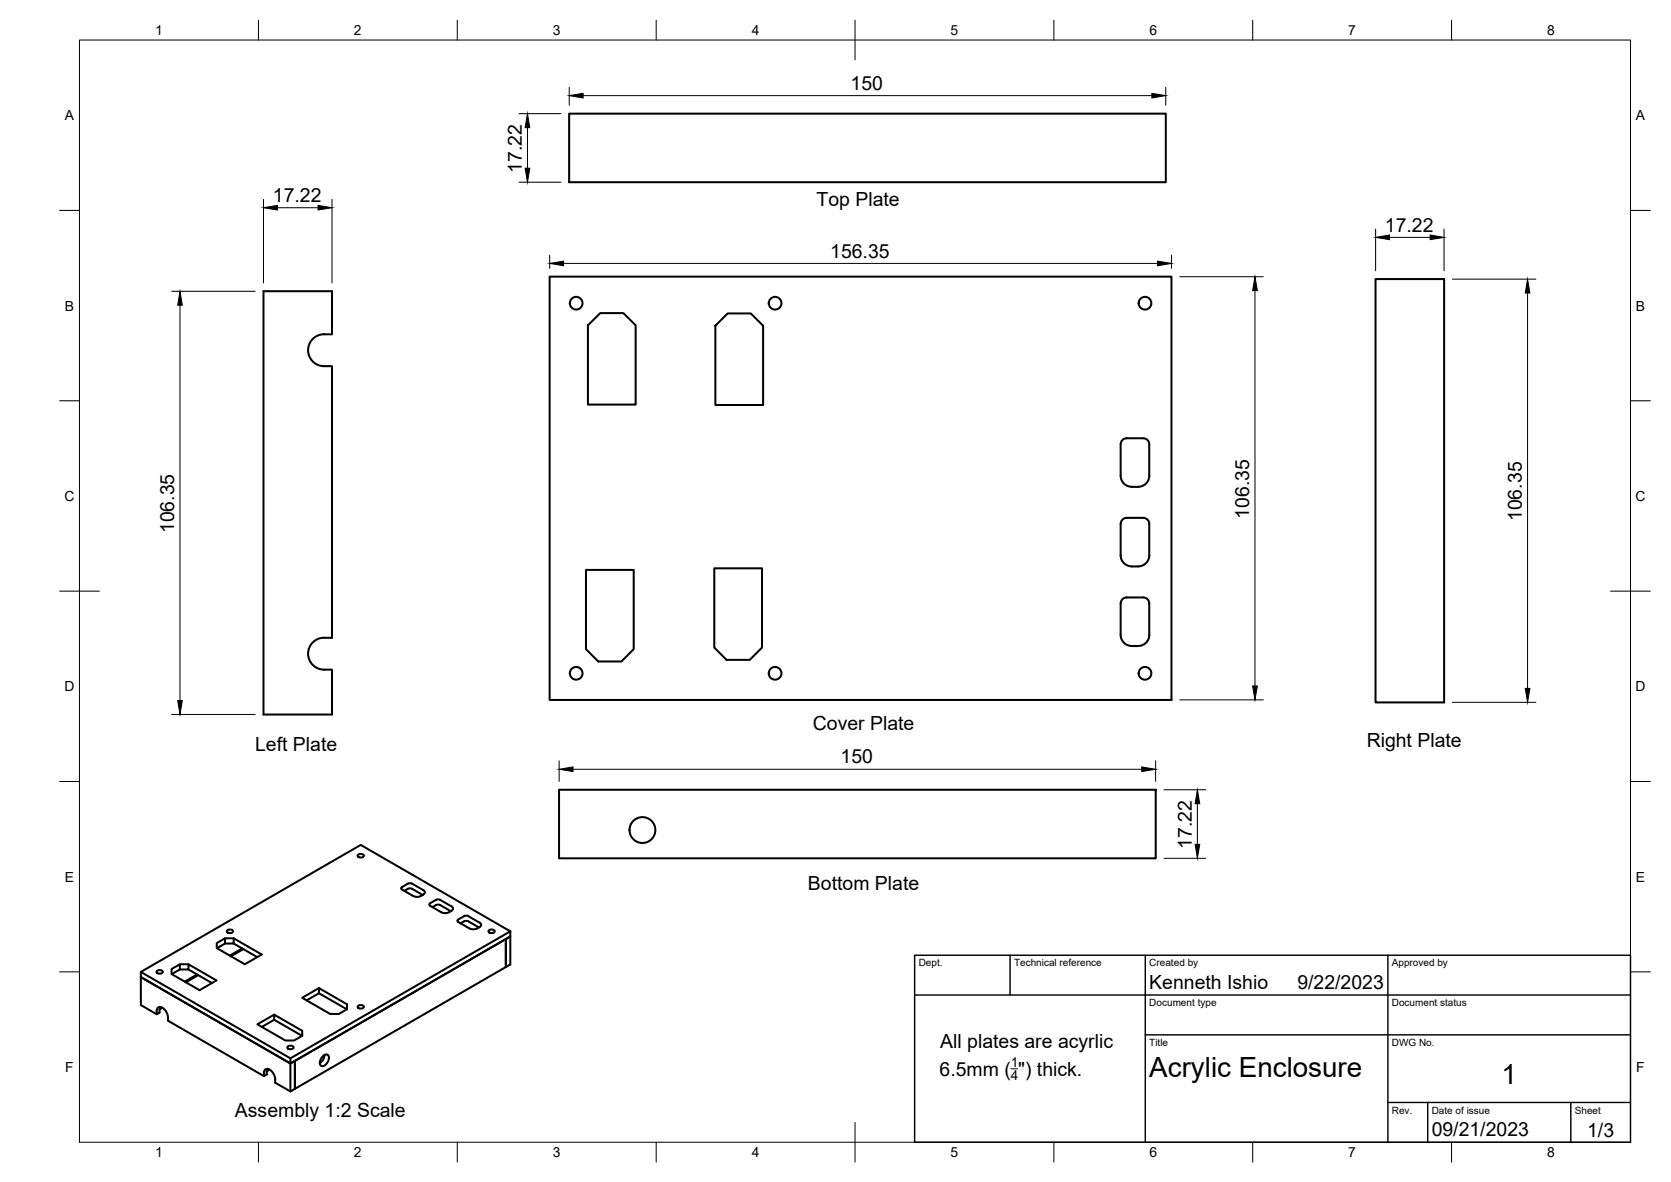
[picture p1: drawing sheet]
<svg xmlns="http://www.w3.org/2000/svg" width="420mm" height="297mm" viewBox="0 0 420 297" stroke-linecap="round" stroke-linejoin="round" font-family="sans-serif">
<!-- layer: Visible -->
<g fill="none" stroke="#000" stroke-width=".51">
<path d="M143.1 28.6h150v17.2h-150zM138.2 69.5h156.4v106.4h-156.4zM345.9 70.1h17.2v106.4h-17.2zM81.5 84h2v-10.8h-17.2v106.4h17.2v-11.3a5.5 5.5 0 0 1-4.9-1.2 4 4 0 0 1-.8-4.4 4 4 0 0 1 3.7-2.4M81.5 84a4 4 0 0 0-4 4 4 4 0 0 0 4 4h2v68.3h-2M147.8 81.8l3.1-3.1h5.8l3.1 3.1v19.9h-12zM179.9 81.9l3.1-3.1h5.8l3.1 3.1v19.9h-12zM281.8 111.6v7.9M281.8 119.5a2.84 2.84 0 0 0 2.8 2.9 4 4 0 0 0 3.8-1.1l.5-1.1 .1-.7M283.3 110.1h4.2a1.49 1.49 0 0 1 1.5 1.5v7.9M283.3 110.1a1.49 1.49 0 0 0-1.5 1.5M281.8 131.6v7.9a2.8 2.8 0 0 0 2.8 2.8"/>
<path d="M283.3 130.1h4.2a1.49 1.49 0 0 1 1.5 1.5v7.9a2.8 2.8 0 0 1-2.8 2.8M283.3 130.1a1.49 1.49 0 0 0-1.5 1.5M147.3 143.2h12v19.9l-3 3.1h-5.9l-3.1-3.1zM179.6 142.8h12v19.9l-3.1 3.1h-5.8l-3.1-3.1zM281.8 151.6v7.9a2.8 2.8 0 0 0 2.8 2.8M283.3 150.1h4.2a1.49 1.49 0 0 1 1.5 1.5v7.9a2.8 2.8 0 0 1-2.8 2.8M283.3 150.1a1.49 1.49 0 0 0-1.5 1.5M284.6 142.4h1.6M284.6 162.4h1.6M140.6 198.5h150v17.2h-150zM90 214.9a.82 .82 0 0 1 .8-.3 .82 .82 0 0 1 .6 .6 .82 .82 0 0 1-.8 .3 .82 .82 0 0 1-.6-.6zM56.6 235.8l-2.1 1.2v1.3l7.1 4 4.2-2.4-7-4.1v1.3h-2.2"/>
<path d="M57.1 233.9a.82 .82 0 0 1 .8-.4 .82 .82 0 0 1 .7 .7 .82 .82 0 0 1-.9 .3 .82 .82 0 0 1-.6-.6zM58.8 235.8h-2.2v1.3l-2.1 1.2M58.8 237.1l5.9 3.4M60.9 238.3l-3.1 1.8M61.2 238.5l-3.1 1.8M102.6 223.4l-.9 .5M102.6 222.1l-1.5 .8M102.6 222.1l.5-.2 .5 .2 2.8 1.6a.61 .61 0 0 1 .4 .5 .61 .61 0 0 1-.4 .6 2.3 2.3 0 0 1-2.5 .4l-2.8-1.7-.2-.4 .2-.2M102.6 223.4l.5-.2 .5 .2 2.7 1.5M108.7 228a1.9 1.9 0 0 1 1.7-.7l2.9 1.7M109.6 226.2l-1.5 .8-.1 .4 3.3 2 .9 .1 .7-.3M109.6 226.1l.6-.1 .5 .1"/>
<path d="M110.7 226.2l2.8 1.6M113.5 228.9l-.6 .3M113.5 227.7a.61 .61 0 0 1 .4 .6 .61 .61 0 0 1-.4 .6M116.7 230.2l-1.5 .9-.2 .4 3 1.8M116.7 231.5l-.9 .5M116.7 231.5l.5-.1 .6 .1 2.6 1.6M116.7 230.2l.5-.1 .6 .1M117.8 230.2l2.8 1.6a.61 .61 0 0 1 .4 .6 .61 .61 0 0 1-.4 .6l-.6 .3M118 233.3l1.2 .2 .8-.2M122.9 233.9a.82 .82 0 0 1 .8-.4 .82 .82 0 0 1 .6 .7 .82 .82 0 0 1-.8 .3 .82 .82 0 0 1-.6-.6zM127.2 236l1.1-.7v7.1l-1.1 .6zM128.3 234v1.3l-55.3 32v7"/>
<path d="M35.4 244.2l55.3-31.9 37.6 21.7-55.3 32zM35.4 244.2v1.3l37.6 21.8v-1.3M39.4 254.9a1.45 1.45 0 0 1 .6-1.8 2.61 2.61 0 0 1 2.2 2.6M39.4 244.1a.82 .82 0 0 1 .9-.4 .82 .82 0 0 1 .6 .7 .82 .82 0 0 1-.9 .3 .82 .82 0 0 1-.6-.6zM40.5 253.4l-.4 .2v.9l-.7 .4-4-2.3v-7.1l37.6 21.8 1.1-.7v7l-1.1 .7-3.8-2.2a2.87 2.87 0 0 0-2.2-3.5 1.45 1.45 0 0 0-.6 1.8M40.6 253.1l-.1 .3M42.2 255.7v.8l24.2 13.9 .7-.4v-.8l.4-.2M45.2 242.3l-2.1 1.2v1.3l7.1 4 4.2-2.4-7-4.1v1.3h-2.2M47.4 242.3h-2.2v1.3l-2 1.2M47.4 243.6l5.9 3.4M49.6 244.9l-3.2 1.8M49.8 245.1l-3.1 1.8"/>
<path d="M65.8 258.1l3.1-1.8v-1.3l7.1 4v1.3M68.9 255l-4.2 2.4 7.1 4.1h2.1l2.1-1.2M68.9 256.3l7.1 4M77.1 251.4l3.1-1.8v-1.3l7 4.1v1.2M80.2 248.3l-4.2 2.4 7 4.1h2.2l2-1.2M80.2 249.6l7 4M90 252.9a.82 .82 0 0 1 .8-.4 .82 .82 0 0 1 .6 .7 .82 .82 0 0 1-.8 .3 .82 .82 0 0 1-.6-.6zM67.5 268.7v.3M72.3 263.1a.82 .82 0 0 1 .8-.4 .82 .82 0 0 1 .7 .7 .82 .82 0 0 1-.9 .3 .82 .82 0 0 1-.6-.6zM74.1 266.6l53.1-30.6v7l-53.1 30.6zM81.2 265.4a.84 .84 0 0 1 1.5 0 2.1 2.1 0 0 1-1.8 2.5 1.4 1.4 0 0 1 0-2.1zM81.6 265.1a2.5 2.5 0 0 1-1.2 2"/>
<circle cx="144.9" cy="76.2" r="1.6"/>
<circle cx="194.9" cy="76.2" r="1.6"/>
<circle cx="287.9" cy="76.2" r="1.6"/>
<circle cx="144.9" cy="169.2" r="1.6"/>
<circle cx="194.9" cy="169.2" r="1.6"/>
<circle cx="287.9" cy="169.2" r="1.6"/>
<circle cx="161.5" cy="208.6" r="3.2"/>
</g>
<!-- layer: BORDER -->
<g fill="none" stroke="#000" stroke-width=".25">
<path d="M20 10.1h390v276.9h-390zM65 5.1v5M115 5.1v5M165 5.1v5M215 5.1v10M265 5.1v5M315 5.1v5M365 5.1v5M15 52.9h5M410 52.9h5M15 100.7h5M410 100.7h5"/>
<path d="M15 148.6h10M405 148.6h10M15 196.4h5M410 196.4h5M15 244.2h5M410 244.2h5M65 287v5M115 287v5M165 287v5M215 282.1v9.9M265 287v5M315 287v5"/>
<path d="M365 287v5"/>
</g>
<!-- layer: TITLEBLOCK -->
<path d="M230 240.1h180v46.9h-180zM230 250h180M254 240.1v9.9M288 240.1v46.9M349 240.1v46.9M288 260.1h122M349 277.1h61M359 277.1v9.9M395 277.1v9.9" fill="none" stroke="#000" stroke-width=".36"/>
<!-- layer: FD_Dimensions -->
<g fill="none" stroke="#000" stroke-width=".25">
<path d="M130.5 28.6h10.5M132.6 32.1v10.2M143.1 21.9v4.6M146.6 24h143M293.1 21.9v4.6M66.3 50.1v21M69.8 52.2h10.2M83.5 50.1v21M130.5 45.8h10.5M345.9 57.6v10.5M349.4 59.7h10.2M363.1 57.6v10.5"/>
<path d="M43.2 73.2h21M45.3 76.7v99.4M138.2 64.1v3.3M141.7 66.2h149.4M294.6 64.1v3.3M296.7 69.5h20.9M315.6 73v99.4M365.2 70.2h21M384.1 73.6v99.4M43.2 179.5h21M296.7 175.9h20.9M365.2 176.5h21"/>
<path d="M140.6 191.2v5.2M144.1 193.3h143M290.6 191.2v5.2M292.7 198.5h10.5M292.7 215.7h10.5M301.1 202v10.2"/>
</g>
<g fill="#000" stroke="#000" stroke-width=".25">
<path d="M132.6 28.6l.6 3.5h-1.2zM143.1 24l3.5-.5v1.1zM289.6 23.5l3.5 .5-3.5 .6zM66.3 52.2l3.5-.6v1.2zM80 51.6l3.5 .6-3.5 .6zM132 42.3h1.2l-.6 3.5zM345.9 59.7l3.5-.6v1.1zM359.6 59.1l3.5 .6-3.5 .5zM45.3 73.2l.5 3.5h-1.1zM138.2 66.2l3.5-.6v1.2zM291.1 65.6l3.5 .6-3.5 .6zM315.6 69.5l.5 3.5h-1.1z"/>
<path d="M384.1 70.2l.6 3.4h-1.2zM44.7 176.1h1.1l-.5 3.4zM315 172.4h1.1l-.5 3.5zM383.5 173h1.2l-.6 3.5zM140.6 193.3l3.5-.6v1.2zM287.1 192.7l3.5 .6-3.5 .6zM301.1 198.5l.6 3.5h-1.2zM300.5 212.2h1.2l-.6 3.5z"/>
</g>
<!-- layer: Notes -->
<path d="M254.2 268.6h1.7" fill="none" stroke="#000" stroke-width=".25"/>
<g font-size="7">
<text x="289" y="270.6">Acrylic Enclosure</text>
<text x="377.5" y="272.3">1</text>
</g>
<g font-size="4.9">
<text x="213.9" y="22.6">150</text>
<text x="131.2" y="43.4" transform="rotate(-90 131.2 43.4)">17.22</text>
<text x="68.6" y="50.8">17.22</text>
<text x="205.3" y="51.7">Top Plate</text>
<text x="348.2" y="58.3">17.22</text>
<text x="208.7" y="64.7">156.35</text>
<text x="314.1" y="130.4" transform="rotate(-90 314.1 130.4)">106.35</text>
<text x="382.6" y="131" transform="rotate(-90 382.6 131)">106.35</text>
<text x="43.8" y="134" transform="rotate(-90 43.8 134)">106.35</text>
<text x="204.4" y="183.4">Cover Plate</text>
<text x="64.1" y="188.7">Left Plate</text>
<text x="211.3" y="191.9">150</text>
<text x="343.6" y="187.6">Right Plate</text>
<text x="299.7" y="213.3" transform="rotate(-90 299.7 213.3)">17.22</text>
<text x="203.2" y="223.6">Bottom Plate</text>
<text x="289" y="248.5">Kenneth Ishio</text>
<text x="326.2" y="248.5">9/22/2023</text>
<text x="236.4" y="263.4">All plates are acyrlic</text>
<text x="236.2" y="270.3">6.5mm ( &quot;) thick.</text>
<text x="59.1" y="280.8">Assembly 1:2 Scale</text>
<text x="360" y="285.5">09/21/2023</text>
<text x="399.1" y="285.7">1/3</text>
</g>
<g font-size="3.5">
<text x="39" y="8.8">1</text>
<text x="89" y="8.8">2</text>
<text x="139" y="8.8">3</text>
<text x="189" y="8.8">4</text>
<text x="239" y="8.8">5</text>
<text x="289" y="8.8">6</text>
<text x="339" y="8.8">7</text>
<text x="389" y="8.8">8</text>
<text x="16.3" y="30.2">A</text>
<text x="411.3" y="30.2">A</text>
<text x="16.3" y="78">B</text>
<text x="411.3" y="78">B</text>
<text x="16.2" y="125.9">C</text>
<text x="411.2" y="125.9">C</text>
<text x="16.2" y="173.7">D</text>
<text x="411.2" y="173.7">D</text>
<text x="16.3" y="221.6">E</text>
<text x="411.3" y="221.6">E</text>
<text x="16.4" y="269.4">F</text>
<text x="411.4" y="269.4">F</text>
<text x="39" y="290.8">1</text>
<text x="89" y="290.8">2</text>
<text x="139" y="290.8">3</text>
<text x="189" y="290.8">4</text>
<text x="239" y="290.8">5</text>
<text x="289" y="290.8">6</text>
<text x="339" y="290.8">7</text>
<text x="389" y="290.8">8</text>
</g>
<g font-size="3.4">
<text x="254.2" y="268.2">1</text>
<text x="254.1" y="271.4">4</text>
</g>
<g font-size="2.5">
<text x="231" y="242.9">Dept.</text>
<text x="255" y="242.9">Technical reference</text>
<text x="289" y="242.9">Created by</text>
<text x="350" y="242.9">Approved by</text>
<text x="289" y="252.8">Document type</text>
<text x="350" y="252.8">Document status</text>
<text x="289" y="262.9">Title</text>
<text x="350" y="262.9">DWG No.</text>
<text x="350" y="279.9">Rev.</text>
<text x="360" y="279.9">Date of issue</text>
<text x="396" y="279.9">Sheet</text>
</g>
</svg>
